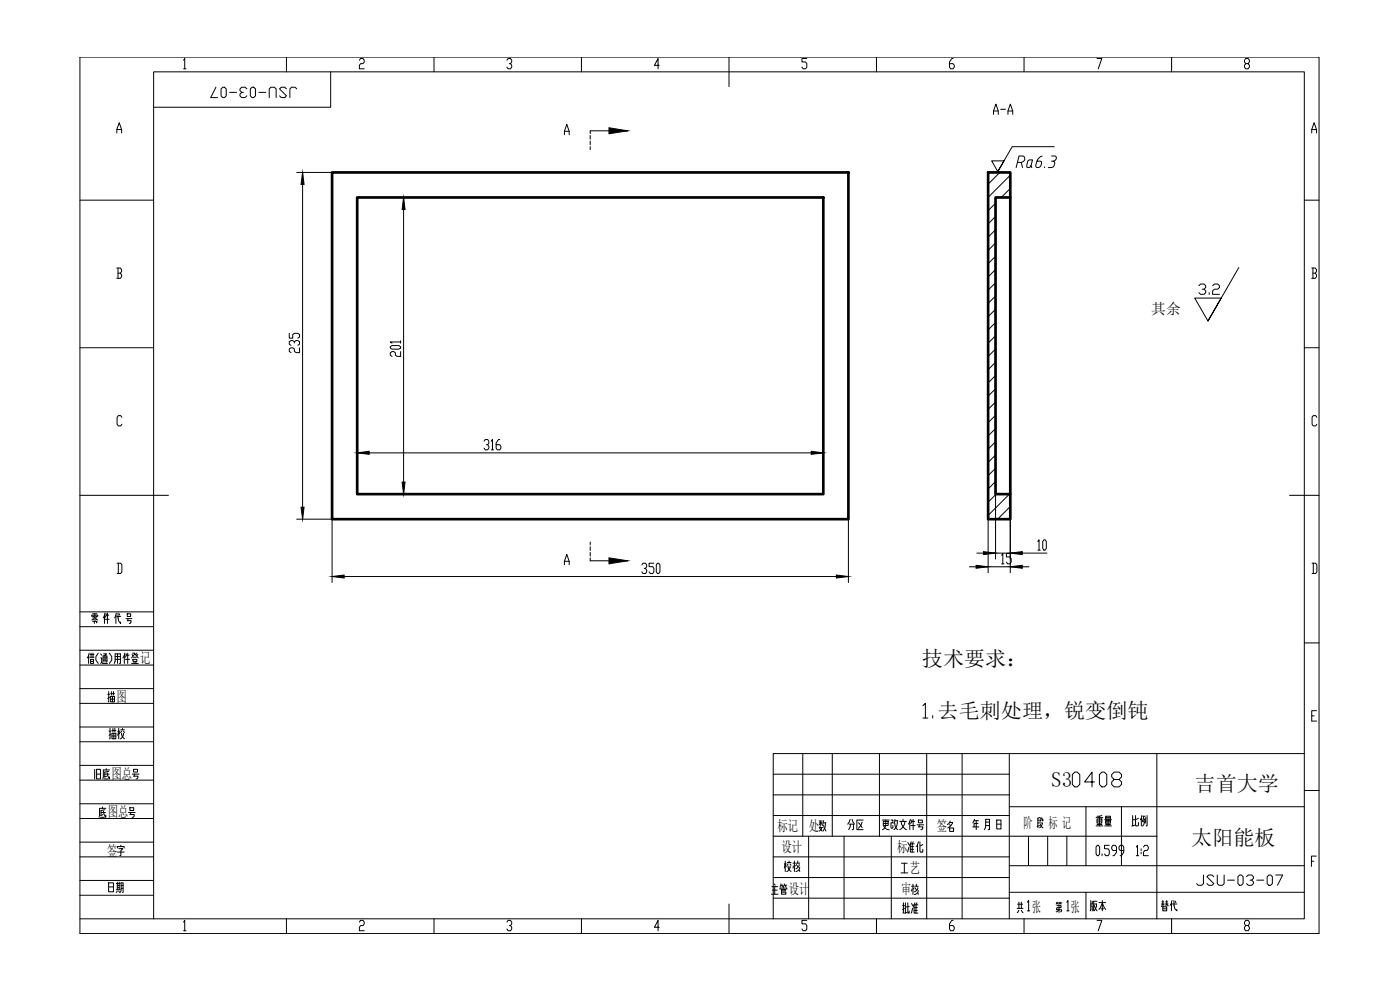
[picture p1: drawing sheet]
<svg xmlns="http://www.w3.org/2000/svg" width="420mm" height="297mm" viewBox="0 0 420 297" stroke-linecap="round" stroke-linejoin="round" font-family="sans-serif">
<!-- layer: 5 -->
<g fill="none" stroke="#000" stroke-width=".3">
<path d="M86 17.1v4.5M130.2 17.1v4.5M174.5 17.1v4.5M218.8 17.1v8.9M263 17.1v4.5M307.3 17.1v4.5M351.6 17.1v4.5M99.2 21.6v10.6h-53.1M24 60.1h22.1M391.4 60.1h4.5M24 104.3h22.1M391.4 104.3h4.5"/>
<path d="M24 148.6h26.6M387 148.6h8.9M391.4 192.9h4.5M391.4 226.1h-159.3v49.6M391.4 237.2h4.5M24 275.7h367.4v-254.1h-345.3v254.1M86 275.7v4.4M130.2 275.7v4.4M174.5 275.7v4.4M218.8 271.3v8.8M263 275.7v4.4M307.3 275.7v4.4"/>
<path d="M351.6 275.7v4.4"/>
</g>
<!-- layer: 9 -->
<path d="M24 17.1h371.9v263h-371.9z" fill="none" stroke="#000" stroke-width=".3"/>
<!-- layer: 10 -->
<g fill="none" stroke="#000" stroke-width=".3">
<path d="M55.1 18.1l.3-.5v3M107.9 18.1l.3-.5h.8l.3 .5v.5l-.3 .5h-.8l-.3 .5v1h1.4M152.1 18.1l.4-.5h.7l.4 .5v.5l-.4 .5h-.3M153.2 19.1l.4 .5v.5l-.4 .5h-.7l-.4-.5M197.9 19.6h-1.5l1.1-2v3M242.1 17.6h-1.4v1h1.1l.3 .5v1l-.3 .5h-.8l-.3-.5M286 17.6h-.3l-.7 1v1.5l.3 .5h.7l.4-.5v-.5l-.4-.5h-1M329.2 17.6h1.5l-1.1 3M373.9 19.1l-.4-.5v-.5l.4-.5h.7l.4 .5v.5l-.4 .5h-.7l-.4 .5v.5l.4 .5h.7l.4-.5v-.5l-.4-.5M35.1 39.9v-1l.7-2.1 .7 2.1v1M35.1 38.9h1.4M55.1 20.6h.7"/>
<path d="M393.7 39.9v-1l.7-2.1 .7 2.1v1M393.7 38.9h1.4M89 51.7h10.7M90.8 51.7v104.1M107.2 59.3h15.7M121.1 59.3v89M300.1 51.7l-3.5 3.6M303.2 52.6l-6.6 6.6M303.2 56.5l-2.7 2.8M298.8 61l-2.2 2.2M298.8 65l-2.2 2.2M298.8 68.9l-2.2 2.2"/>
<path d="M298.8 72.9l-2.2 2.2M298.8 76.9l-2.2 2.2M35.1 80.4h1l.4 .5v.6l-.4 .5M35.4 82h.7l.4 .5v.5l-.4 .5h-1M35.4 80.4v3.1M298.8 80.9l-2.2 2.2M298.8 84.8l-2.2 2.2M298.8 88.8l-2.2 2.2M298.8 92.8l-2.2 2.2M298.8 96.8l-2.2 2.2M393.7 80.4h1l.4 .5v.6l-.4 .5M394 82h.7l.4 .5v.5l-.4 .5h-1"/>
<path d="M394 80.4v3.1M86.8 100v1.5h1v-1.1l.6-.4h1l.5 .4v.7l-.5 .4M88.4 102.9v-.4l-.6-.3h-.5l-.5 .3v.8l.5 .3M88.4 102.5l.5-.3h.5l.5 .3v.8l-.5 .3M89.9 104.4v1.4h-1l-.5-.4v-.7l-.6-.3h-.5l-.5 .3v.7l.5 .4M117.1 104l.6-.3h2l.5 .3v.4l-.5 .4h-2l-.6-.4zM120.2 105.5v1.4h-1l-.5-.3v-.7l-.5-.4h-.5l-.6 .4v.7l.6 .3M120.2 102.6h-3.1l.6 .4M120.2 102.2v.8M298.8 100.7l-2.2 2.3M298.8 104.7l-2.2 2.2M298.8 108.7l-2.2 2.2"/>
<path d="M298.8 112.7l-2.2 2.2M298.8 116.6l-2.2 2.3M36.6 125.2l-.4-.5h-.7l-.4 .5v2.1l.4 .5h.7l.4-.5M107.2 134.1v14.2h15.7M107.2 135.9h139.9M145.3 132.4l.3-.5h.8l.3 .5v.5l-.3 .5h-.4M146.4 133.4l.3 .5v.6l-.3 .5h-.8l-.3-.5M147.4 132.4l.4-.5v3.1M147.4 135h.8M150 131.9h-.4l-.7 1v1.6l.4 .5h.7l.3-.5v-.6l-.3-.5h-1.1M247.1 134.1v14.2M298.8 120.6l-2.2 2.2"/>
<path d="M298.8 124.6l-2.2 2.2M298.8 128.6l-2.2 2.2M298.8 132.6l-2.2 2.2M298.8 136.5l-2.2 2.2M395.2 125.2l-.3-.5h-.8l-.3 .5v2.1l.3 .5h.8l.3-.5M89 155.8h10.7v19M254.6 155.8v19M296.6 155.8v16M298.8 140.5l-2.2 2.2M298.8 144.5l-2.2 2.2M298.8 148.3v19.4M299 148.3l-2.4 2.4"/>
<path d="M302.9 148.3l-6.3 6.4M303.2 152l-3.8 3.8M303.2 155.8v16M35.1 169h1.1l.4 .5v2.1l-.4 .5h-1.1M35.5 169v3.1M99.7 173h154.9M192.6 169.5l.4-.5h.7l.4 .5v.5l-.4 .5h-.4M193.7 170.5l.4 .6v.5l-.4 .5h-.7l-.4-.5M196.2 169h-1.4v1h1.1l.3 .5v1.1l-.3 .5h-.7l-.4-.5M197.3 169h.4l.4 .5v2.1l-.4 .5h-.4l-.3-.5v-2.1zM290.9 170.1h17.9M293.1 166h21.1"/>
<path d="M300.6 166.6l.4-.5v3.1M300.6 169.2h.7M303.5 166.1h-1.5v1h1.1l.4 .5v1l-.4 .6h-.7l-.4-.6M311.5 162.5l.3-.5v3.1M311.5 165.1h.7M313.3 162h.4l.3 .5v2l-.3 .6h-.4l-.4-.6v-2zM393.8 169h1.1l.3 .5v2.1l-.3 .5h-1.1M394.1 169v3.1M24 199.5h22.1M24 195.1h22.1M24 188h22.1M24 183.6h22.1"/>
<path d="M26.6 196.6v2.5M26.7 196l-.5 1.4M26.9 197.2h1.3M27 196.4h1.2M27.2 197.8h.9v1.3h-.9zM27.2 198.4h.9M27.3 196v1.2M27.5 186l.6-.2 .3-.6 .4 .6 .5 .2M27.5 185v-.4h1.8v.4M27.8 186.4h1.3l-.2 .4M27.8 185.4h.3M27.8 185h.4"/>
<path d="M27.8 184.2h1.3M27.9 196v1.2M28.2 186h.5M28.3 186.4v.7M28.4 184.2v1M28.7 185h.4M28.8 185.4h.3M29.5 196l-.7 1v1l.7 1.1M30.2 197.4h.3v1.3l-.3 .4M30.2 196.2l.3 .4M30.5 198.7l.3 .4h1.4M30.9 198.7v-1.9h1.2l-.2 1.9"/>
<path d="M30.9 197.4h1.2M30.9 198h1.2M31.1 196.2h.8l-.4 .6v1.9M31.4 184.6v2.5M31.4 196.6l.1 .2M31.5 183.9l-.5 1.5M31.6 185.8h1.2M31.9 184.6l-.3 .6M31.9 184.2v.4h.7M32.2 183.9v3.2M32.8 196l.7 1v1l-.7 1.1M34.3 199.1l.3-.7v-2.2h1.5v2.9h-.2"/>
<path d="M34.6 197.8h1.5M34.6 197h1.5M34.8 184.6v2.5M34.9 183.9l-.5 1.5M35 185h1.2M35.3 196.2v2.9M35.4 183.9l.3 2.5 .5 .7v-.5M35.8 184.2l.1 .4M37.3 196.6v2.5M37.5 196l-.6 1.4M37.6 197.8h1.3M37.8 185.6h1.8"/>
<path d="M37.9 196.6l-.3 .6M37.9 196.2v.4h.8M38.2 184.2h1v.8h-1zM38.2 186.2h1.1l-.2 .9h-.3M38.3 196v3.1M38.4 185.6l-.1 .6M39.5 199.1h2M39.6 196.4l.3 .4M39.8 196h.7v.2l-1 1.2M39.9 197.8h1.2v.6h-1.2zM40.1 197.2h.8M40.2 198.4v.7"/>
<path d="M40.5 196.2l1 1.2M40.8 198.4v.7M41.1 196l-.3 .4M41.3 196.4l-.2 .4M24 211h22.1M24 206.6h22.1M24 218.1h22.1M393.7 214.8h.7M395.1 213.2h-1.4v3.2h1.4M24 222.6h22.1M24 234.1h22.1M24 229.6h22.1"/>
<path d="M232.1 232.3h70.8M232.1 238.5h70.8M240.9 226.1v24.8M249.8 226.1v24.8M263.9 226.1v24.8M278.1 226.1v49.6M288.7 226.1v49.6M302.9 226.1v49.6M347.2 226.1v49.6M24 245.6h22.1M24 241.2h22.1M24 257.1h22.1"/>
<path d="M24 252.7h22.1M35.2 254.4v-.4h2.1v.4M35.2 255.7h2.1M35.7 254.6h1.1l-.5 .7v1.4h-.3M36.3 253.6v.4M232.1 257.1h70.8M232.1 244.7h70.8M232.1 250.9h115.1M242.7 250.9v24.8M245.9 246.9h.8M245.9 248.3h1M245.9 246.2l.1 .3"/>
<path d="M246.2 247.9l-.2 .6 .7 .9M246.3 246.2v1.5M246.6 247.3l-.3-.4-.4 .6M246.6 248.3l-.1 .6-.6 .5M246.7 246.2l-.1 .3M247.2 247.7l.7 1.7M247.2 246.9h.7M247.2 246.2l-.3 1.5M247.7 246.9l-.1 1.4-.6 1.1M253.3 250.9v24.8M267.5 250.9v24.8M285 246.8h.9v.2l-.6 .8-.9 .6"/>
<path d="M285 248.4h1.2v1.1h-1.2zM285 247.4l.3 .4M285.2 246.3l-.5 .9-.4 .2M292 248.1h1.8M292.3 246.2h1.3M292.5 245.8l-.5 1.1M293 246.2v2.7M293.5 247.1h-1.2v1M295.4 248.9l.4-1v-2.1h1.2v3.1h-.4M295.8 246.7h1.2M295.8 247.7h1.2M299.1 246h1.3v2.7h-1.3z"/>
<path d="M299.1 247.3h1.3M302.9 242h88.5M302.9 259.7h88.5M311.5 246.1h.5M311.5 246.9h.5M312 247.7l-.8 .2M312.1 245.3l-.6 .2v2.9M312.2 246.9h.7v.2l-.4 .8-.5 .5M312.2 247.3l.8 1.1M313 245.9v.4h-.3v-.8h-.3l-.3 1M325.9 242v17.7M329.3 253.6h.4l.3 .6v2l-.3 .5h-.4l-.4-.5v-2z"/>
<path d="M330.7 256.2v.5M332.9 253.6h-1.4v1.1h1.1l.3 .5v1l-.3 .5h-.8l-.3-.5M335.1 255.2h-1.1l-.4-.5v-.5l.4-.6h.7l.4 .6v1.5l-.7 1h-.4M336.6 242v17.7M337.3 255.2h-1.1l-.4-.5v-.5l.4-.6h.7l.4 .6v1.5l-.8 1h-.3M341 254.2l.4-.6v3.1M341 256.7h.7M342.5 254.7v.5M342.5 255.7v.5M343.2 254.2l.3-.6h.8l.3 .6v.5l-.3 .5h-.8l-.3 .5v1h1.4M393.6 258.4h.7M395 256.9h-1.4v3.1"/>
<path d="M24 264.2h22.1M24 268.6h22.1M55.1 276.7l.3-.6v3.2M55.1 279.3h.7M107.9 276.7l.3-.6h.8l.3 .6v.5l-.3 .5h-.8l-.3 .5v1.1h1.4M152.1 276.7l.4-.6h.7l.4 .6v.5l-.4 .5h-.3M153.2 277.7l.4 .5v.5l-.4 .6h-.7l-.4-.6M197.9 278.2h-1.5l1.1-2.1v3.2M231.5 268.3h2M231.6 266h1.8M231.8 267.1h1.4M232.1 263.3h70.8"/>
<path d="M232.1 269.5h70.8M232.4 265.2l.2 .4M232.5 266v2.3M234.1 266.9v-.4h2v.4M234.4 265.2l-.3 .8M234.4 265.6h.6M234.5 267.3h1.2v-.4h-1.2v1.4h1.3v-.6h-1.3M234.7 265.6l.1 .4M235.1 266.2v.3M235.4 265.2l-.3 .8M235.4 265.6h.7M235.7 265.6l.1 .4"/>
<path d="M242.1 276.1h-1.4v1.1h1.1l.3 .5v1l-.3 .6h-.8l-.3-.6M273.6 265.9h.7M273.7 266.7l-.1 .7M274 265.3v3.1M274.1 266.5l.2 .2M274.6 266.3l.4 .6M274.6 265.9h1M275 265.3v.6M275.4 266.3a1.21 1.21 0 0 1-1 1.3M275.6 267.2a1.14 1.14 0 0 1-1.2 1.2M286 276.1h-.3l-.7 1.1v1.5l.3 .6h.7l.4-.6v-.5l-.4-.5h-1M302.9 267.7h88.5"/>
<path d="M329.2 276.1h1.5l-1.1 3.2M373.9 277.7l-.4-.5v-.5l.4-.6h.7l.4 .6v.5l-.4 .5h-.7l-.4 .5v.5l.4 .6h.7l.4-.6v-.5l-.4-.5"/>
</g>
<!-- layer: SLD-0 -->
<path d="M308.7 250.9v8.8M314.4 250.9v8.8M320.2 250.9v8.8" fill="none" stroke="#000" stroke-width=".3"/>
<!-- layer: 0 -->
<path d="M99.7 51.7h154.9v104.1h-154.9zM107.2 59.3h139.9v89h-139.9zM296.6 51.7h6.6v7.6h-4.4v89h4.4v7.5h-6.6zM303.2 59.3v89" fill="none" stroke="#000" stroke-width=".8"/>
<!-- layer: 10 -->
<path d="M90.8 51.7l.5 3.6h-1zM121.1 59.3l.5 3.6h-.9zM107.2 135.9l3.6-.5v.9zM243.5 135.4l3.6 .5-3.6 .4zM90.3 152.2h1l-.5 3.6zM120.7 144.6h.9l-.5 3.7zM99.7 173l3.6-.5v.9zM251 172.5l3.6 .5-3.6 .4zM292.9 169.6l3.7 .5-3.7 .4zM295.2 165.5l3.6 .5-3.6 .4zM303.2 170.1l3.6-.5v.9zM303.2 166l3.6-.5v.9z" fill="#000" stroke="#000" stroke-width=".3"/>
<!-- layer: 0 -->
<g fill="none" stroke="#000" stroke-width=".3">
<path d="M169.4 39.4h1.4M188.4 39.3h-11.3v.8M169.4 40.4v-1l.7-2.1 .7 2.1v1M177.1 40.6v1.2M177.1 42.3v1.2M177.1 44v.9M169.4 169.4v-1l.7-2 .7 2v1M169.4 168.4h1.4M177.1 162.7v.8M177.1 164v1.2M177.1 165.7v1.2M177.1 167.4v.9h11.3"/>
<path d="M277 211.7l.7-.7v4.4M277 215.4h1.5M279.9 214.7v.7"/>
</g>
<path d="M182.8 38.3l5.6 1-5.6 .8zM182.8 167.4l5.6 .9-5.6 .9z" fill="#000" stroke="#000" stroke-width=".3"/>
<path d="M316.4 44h-12.6l-4.3 7.5 1.8-3.2h-3.7l1.9 3.2M371.8 80.3l-9.3 16 4-6.9h-8l4 6.9" fill="none" stroke="#000" stroke-width=".3"/>
<text font-size="8.4" x="320.7" y="237.4">0408</text>
<text font-size="7.1" x="303.7" y="51.5">Ra6.3</text>
<g font-size="6.6">
<text x="297" y="35.6">A-A</text>
<text x="358.4" y="89.6">3.2</text>
<text x="31.4" y="223">描校</text>
<text x="27.2" y="234.9">旧底图总号号</text>
<text x="28.6" y="246.6">底图总号号</text>
<text x="253.3" y="250.1">分区</text>
<text x="263.5" y="250.1">更改文件号</text>
<text x="327.7" y="249.1">重量</text>
<text x="338.3" y="249.1">比例</text>
<text x="270.9" y="256.8">准化</text>
<text x="234.2" y="262.8">校核</text>
<text x="31.4" y="269.2">日期</text>
<text x="269.5" y="275.2">批准</text>
<text x="326" y="274.5">版本</text>
<text x="347.5" y="274.5">替代</text>
</g>
<g font-size="6.3">
<text x="276.7" y="199.9">技术要求：</text>
<text x="281.4" y="215.4">去毛刺处理，锐变倒钝</text>
<text x="315.5" y="236.1">S3</text>
<text x="358.5" y="237.3">吉首大学</text>
<text x="357.5" y="253.4">太阳能板</text>
</g>
<g font-size="6.2">
<text x="62.1" y="30.3">JSU-03-07</text>
<text x="357.7" y="266.7">JSU-03-07</text>
</g>
<g font-size="5.3">
<text x="35.3" y="211.7" transform="rotate(-90 35.3 211.7)">描图</text>
<text x="273.4" y="263.2" transform="rotate(-90 273.4 263.2)">工艺</text>
</g>
<g font-size="4.9">
<text x="308" y="275.2" transform="rotate(-90 308 275.2)">共 张</text>
<text x="319.6" y="275.2" transform="rotate(-90 319.6 275.2)">第 张</text>
</g>
<g font-size="4.4">
<text x="345.5" y="94.2">其余</text>
<text x="42.1" y="199.1">记</text>
<text x="34.9" y="210.6">图</text>
<text x="33.5" y="233.7">图总</text>
<text x="32.3" y="245.2">图总</text>
<text x="233.3" y="249.5">标记</text>
<text x="242.8" y="249.4">处</text>
<text x="281.2" y="249.5">签</text>
<text x="307.1" y="248.4">阶</text>
<text x="314.6" y="248.4">标 记</text>
<text x="32.1" y="256.7">签</text>
<text x="234.6" y="255.6">设计</text>
<text x="269.2" y="255.7">标</text>
<text x="273" y="261.9">艺</text>
<text x="236.7" y="268.3">设计</text>
<text x="270.5" y="268.4">审</text>
<text x="309.8" y="273.8">张</text>
<text x="321.4" y="273.8">张</text>
</g>
</svg>
